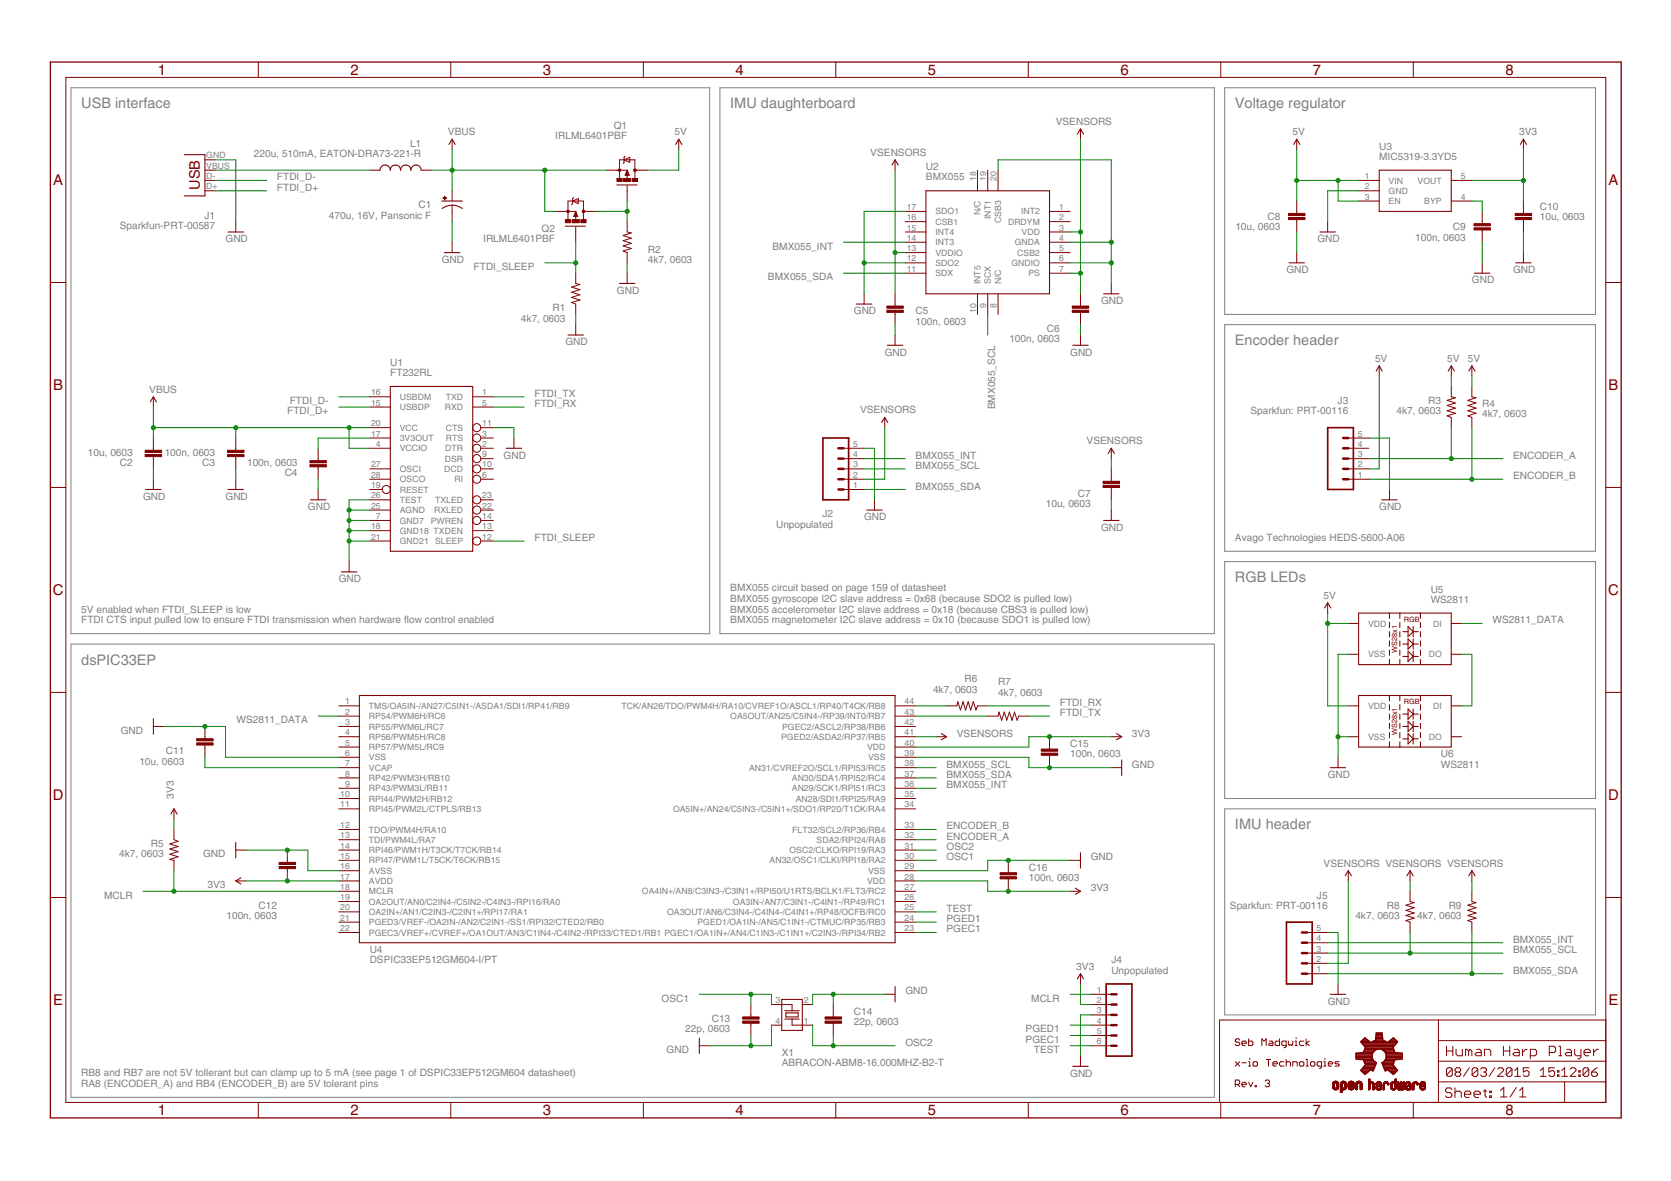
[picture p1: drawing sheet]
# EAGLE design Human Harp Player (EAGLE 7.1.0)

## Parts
C1  470u, 16V, Pansonic F  CPOL-USF  [PANASONIC_F]
C2  10u, 0603  CAP0402-CAP  [0402-CAP]
C3  100n, 0603  CAP0402-CAP  [0402-CAP]
C4  100n, 0603  CAP0402-CAP  [0402-CAP]
C5  100n, 0603  CAP0402-CAP  [0402-CAP]
C6  100n, 0603  CAP0402-CAP  [0402-CAP]
C7  10u, 0603  CAP0402-CAP  [0402-CAP]
C8  10u, 0603  CAP0402-CAP  [0402-CAP]
C9  100n, 0603  CAP0402-CAP  [0402-CAP]
C10  10u, 0603  CAP0402-CAP  [0402-CAP]
C11  10u, 0603  CAP0402-CAP  [0402-CAP]
C12  100n, 0603  CAP0402-CAP  [0402-CAP]
C13  22p, 0603  CAP0402-CAP  [0402-CAP]
C14  22p, 0603  CAP0402-CAP  [0402-CAP]
C15  100n, 0603  CAP0402-CAP  [0402-CAP]
C16  100n, 0603  CAP0402-CAP  [0402-CAP]
J1  Sparkfun-PRT-00587  USBSMD  [USB-MINIB]
J2  Unpopulated  M05PTH  [1X05]
J3  Sparkfun: PRT-00116  M05PTH  [1X05]
J4  Unpopulated  M06NO_SILK  [1X06_NO_SILK]
J5  Sparkfun: PRT-00116  M05PTH  [1X05]
L1  220u, 510mA, EATON-DRA73-221-R  L-USPIS2816  [PIS2816]
LOGO1  OSHW-LOGOL  [OSHW-LOGO-L]
Q1  IRLML6401PBF  MOSFET-PCHANNEL  [SOT23-3]
Q2  IRLML6401PBF  MOSFET-PCHANNEL  [SOT23-3]
R1  4k7, 0603  RESISTOR0402-RES  [0402-RES]
R2  4k7, 0603  RESISTOR0402-RES  [0402-RES]
R3  4k7, 0603  RESISTOR0402-RES  [0402-RES]
R4  4k7, 0603  RESISTOR0402-RES  [0402-RES]
R5  4k7, 0603  RESISTOR0402-RES  [0402-RES]
R6  4k7, 0603  RESISTOR0402-RES  [0402-RES]
R7  4k7, 0603  RESISTOR0402-RES  [0402-RES]
R8  4k7, 0603  RESISTOR0402-RES  [0402-RES]
R9  4k7, 0603  RESISTOR0402-RES  [0402-RES]
U1  FT232RL  FT232RLSSOP  [SSOP28DB]
U2  BMX055  [BMX055]
U3  MIC5319-3.3YD5  MIC5319  [SOT23-5]
U4  DSPIC33EP512GM604-I/PT  DSPIC33EP512GM604  [TQFP44]
U5  WS2811  LED-TRICOLOR-5050-ICWS2811  [LED-TRICOLOR-5050-IC]
U6  WS2811  LED-TRICOLOR-5050-ICWS2811  [LED-TRICOLOR-5050-IC]
X1  ABRACON-ABM8-16.000MHZ-B2-T  ABM8  [ABM8]

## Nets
3V3: C10.1 C12.1 C15.1 C16.2 J4.2 R5.1 U3.5(VOUT) U4.17(AVDD) U4.28(VDD) U4.40(VDD)
5V: C8.1 J3.2 Q1.3(D) R3.2 R4.2 U3.1(VIN) U3.3(EN) U5.3(VDD) U5.5(VDD) U6.3(VDD) U6.5(VDD)
BMX055_INT: J2.4 J5.4 U2.14(INT3) U4.36(AN29/SCK1/RPI51/RC3)
BMX055_SCL: J2.3 J5.3 R8.1 U2.9(SCX) U4.38(AN31/CVREF2O/SCL1/RPI53/RC5)
BMX055_SDA: J2.1 J5.1 R9.1 U2.11(SDX) U4.37(AN30/SDA1/RPI52/RC4)
ENCODER_A: J3.3 R3.1 U4.32(SDA2/RPI24/RA8)
ENCODER_B: J3.1 R4.1 U4.33(FLT32/SCL2/RP36/RB4)
FTDI_D+: J1.D+ U1.15(USBDP)
FTDI_D-: J1.D- U1.16(USBDM)
FTDI_RX: R6.1 U1.5(RXD)
FTDI_SLEEP: Q2.1(G) R1.2 U1.12(SLEEP)
FTDI_TX: R7.1 U1.1(TXD)
GND: C1.- C2.1 C3.1 C4.1 C5.2 C6.2 C7.1 C8.2 C9.2 C10.2 C11.2 C12.2 C13.1 C14.1 C15.2 C16.1 J1.GND J2.5 J3.5 J4.3 J5.5 R1.1 R2.1 U1.7(GND7) U1.11(CTS) U1.18(GND18) U1.21(GND21) U1.25(AGND) U1.26(TEST) U2.4(GNDA) U2.6(GNDIO) U2.12(SDO2) U2.17(SDO1) U2.20(CSB3) U3.2(GND) U4.6(VSS) U4.16(AVSS) U4.29(VSS) U4.39(VSS) U5.6(VSS) U6.6(VSS) X1.2 X1.4
MCLR: J4.1 R5.2 U4.18(MCLR)
N$1: Q1.1(G) Q2.3(D) R2.2
N$2: R6.2 U4.44(TCK/AN26/TDO/PWM4H/RA10/CVREF1O/ASCL1/RP40/T4CK/RB8)
N$3: C4.2 U1.17(3V3OUT)
N$4: C11.1 U4.7(VCAP)
N$5: R7.2 U4.43(OA5OUT/AN25/C5IN4-/RP39/INT0/RB7)
N$6: J1.VBUS L1.1
N$7: C9.1 U3.4(BYP)
N$8: U5.1(DO) U6.2(DI)
OSC1: C13.2 U4.30(AN32/OSC1/CLKI/RPI18/RA2) X1.3
OSC2: C14.2 U4.31(OSC2/CLKO/RPI19/RA3) X1.1
PGEC1: J4.5 U4.23(PGEC1/OA1IN+/AN4/C1IN3-/C1IN1+/C2IN3-/RPI34/RB2)
PGED1: J4.4 U4.24(PGED1/OA1IN-/AN5/C1IN1-/CTMUC/RP35/RB3)
TEST: J4.6 U4.25(OA3OUT/AN6/C3IN4-/C4IN4-/C4IN1+/RP48/OCFB/RC0)
VBUS: C1.+ C2.2 C3.2 L1.2 Q1.2(S) Q2.2(S) U1.4(VCCIO) U1.20(VCC)
VSENSORS: C5.1 C6.1 C7.2 J2.2 J5.2 R8.2 R9.2 U2.3(VDD) U2.7(PS) U2.13(VDDIO) U4.41(PGED2/ASDA2/RP37/RB5)
WS2811_DATA: U4.2(RP54/PWM6H/RC6) U5.2(DI)
Unconnected: J3.4 U1.2(DTR) U1.3(RTS) U1.6(RI) U1.9(DSR) U1.10(DCD) U1.13(TXDEN) U1.14(PWREN) U1.19(RESET) U1.22(RXLED) U1.23(TXLED) U1.27(OSCI) U1.28(OSCO) U2.1(INT2) U2.2(DRDYM) U2.5(CSB2) U2.8(N/C) U2.10(INT5) U2.15(INT4) U2.16(CSB1) U2.18(N/C) U2.19(INT1) U4.1(TMS/OA5IN-/AN27/C5IN1-/ASDA1/SDI1/RP41/RB9) U4.3(RP55/PWM6L/RC7) U4.4(RP56/PWM5H/RC8) U4.5(RP57/PWM5L/RC9) U4.8(RP42/PWM3H/RB10) U4.9(RP43/PWM3L/RB11) U4.10(RPI44/PWM2H/RB12) U4.11(RPI45/PWM2L/CTPLS/RB13) U4.12(TDO/PWM4H/RA10) U4.13(TDI/PWM4L/RA7) U4.14(RPI46/PWM1H/T3CK/T7CK/RB14) U4.15(RPI47/PWM1L/T5CK/T6CK/RB15) U4.19(OA2OUT/AN0/C2IN4-/C5IN2-/C4IN3-/RPI16/RA0) U4.20(OA2IN+/AN1/C2IN3-/C2IN1+/RPI17/RA1) U4.21(PGED3/VREF-/OA2IN-/AN2/C2IN1-/SS1/RPI32/CTED2/RB0) U4.22(PGEC3/VREF+/CVREF+/OA1OUT/AN3/C1IN4-/C4IN2-/RPI33/CTED1/RB1) U4.26(OA3IN-/AN7/C3IN1-/C4IN1-/RP49/RC1) U4.27(OA4IN+/AN8/C3IN3-/C3IN1+/RPI50/U1RTS/BCLK1/FLT3/RC2) U4.34(OA5IN+/AN24/C5IN3-/C5IN1+/SDO1/RP20/T1CK/RA4) U4.35(AN28/SDI1/RPI25/RA9) U4.42(PGEC2/ASCL2/RP38/RB6) U6.1(DO)

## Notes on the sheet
- USB interface | IMU daughterboard | Voltage regulator
- Encoder header
- Avago Technologies HEDS-5600-A06
- RGB LEDs
- 5V enabled when FTDI_SLEEP is low
  FTDI CTS input pulled low to ensure FTDI transmission when hardware flow control enabled
- BMX055 circuit based on page 159 of datasheet
  BMX055 gyroscope I2C slave address = 0x68 (because SDO2 is pulled low)
  BMX055 accelerometer I2C slave address = 0x18 (because CBS3 is pulled low)
  BMX055 magnetometer I2C slave address = 0x10 (because SDO1 is pulled low)
- dsPIC33EP
- IMU header
- Seb Madgwick
- x-io Technologies
- RB8 and RB7 are not 5V tollerant but can clamp up to 5 mA (see page 1 of DSPIC33EP512GM604 datasheet)
  RA8 (ENCODER_A) and RB4 (ENCODER_B) are 5V tolerant pins
- Rev. 3

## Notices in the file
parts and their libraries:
SparkFun-Connectors: Licensing: Creative Commons ShareAlike 4.0 International - https://creativecommons.org/licenses/by-sa/4.0
